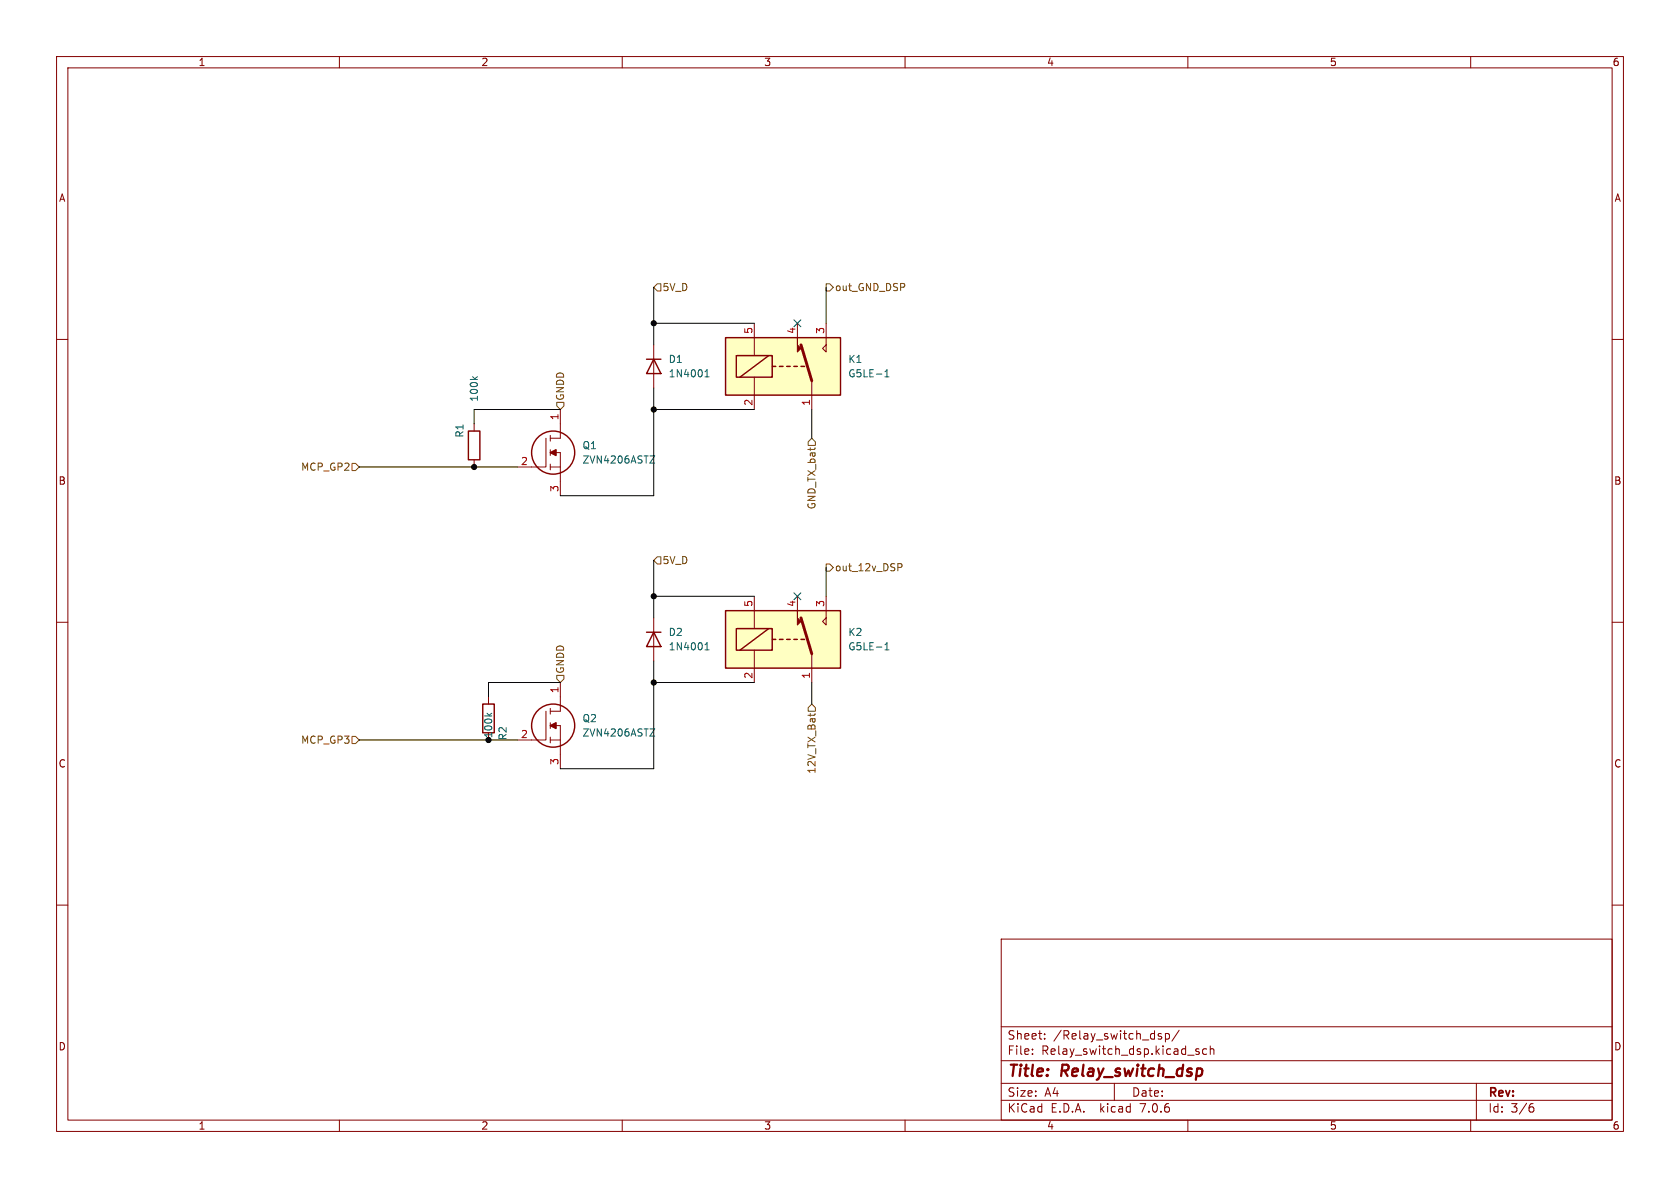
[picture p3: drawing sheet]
<svg xmlns="http://www.w3.org/2000/svg" width="297mm" height="210mm" viewBox="0 0 297 210" stroke-linecap="round" stroke-linejoin="round" font-family="sans-serif">
<g fill="none" stroke="#840000" stroke-width=".18">
<path d="M10 10h277v190h-277zM12 12h273v186h-273zM60 10v2M110 10v2M160 10v2M210 10v2M260 10v2M10 60h2M133.3 57.2v5.7M141 57.2v2.5M146 57.2v5l-.6-.6 .6-.6M285 60h2"/>
<path d="M83.8 74.9v1.3M96.5 77.5v5.1h-5.1M97.3 77v1M97.3 79.5v1M99.1 72.4v5.1h-1.8M115.6 61v7.6M133.3 66.7v5.7M143.5 67.3v5.1M83.8 81.3v1.3M97.3 82v1.1M97.3 82.6h1.8M97.3 80h1.8v7.6"/>
<path d="M10 110h2M115.6 109.2v7.6M133.3 105.4v5.7M133.3 114.9v5.8M141 105.4v2.6M143.5 115.6v5.1M146 105.4v5.1l-.6-.6 .6-.7M285 110h2M86.4 123.2v1.3M96.5 125.7v5.1h-5.1M97.3 125.2v1M97.3 127.8v1"/>
<path d="M97.3 130.3v1M97.3 128.3h1.8v7.6M97.3 130.8h1.8M99.1 120.7v5h-1.8M10 160h2M285 160h2M177 166h108v32h-108zM60 198v2M110 198v2M160 198v2M177 194.5h108M177 191.5h108"/>
<path d="M177 187.5h108M177 181.5h108M182.5 186.3v.1M182.5 185.5v.1M184.7 183.6v.1M184.7 182.8v.1M197 191.5v3M205 182.7l.3 .1M205 183.2l.3 .1 .1 .2-.2 .2h-.3M206 182.8l.5-.1 .2 .3v.4l-.1 .2h-.6M206 182.7v1.5M208.5 182.1l-1.3 2"/>
<path d="M210 198v2M212 185.5l-.4-.1-.2 .2 .1 .2 .5 .2v.3h-.6M213.3 185.5l-.4-.1-.3 .3v.4l.1 .2h.6M214 185.5l.2-.1 .3 .1 .1 .9M214 184.9v1.5M260 198v2M261 191.5v6.5M270.6 195.7h.3l.3 .3-.1 .5-.5 .1M271 195.1l-.4 .1"/>
</g>
<g fill="none" stroke="#840000" stroke-width=".25">
<path d="M128.3 59.7h20.3v10.2h-20.3zM82.8 76.2h2v5.1h-2zM114.3 63.5h2.5M115.6 63.5l1.2 2.5h-2.5zM130.2 62.9h6.3v3.8h-6.3zM135.9 62.9l-5.1 3.8M136.5 64.8h.7M137.8 64.8h.6M139.1 64.8h.6M140.3 64.8h.7M141.6 64.8h.6M114.3 111.8h2.5"/>
<path d="M115.6 111.8l1.2 2.5h-2.5zM128.3 108h20.3v10.1h-20.3zM130.2 111.1h6.3v3.8h-6.3zM135.9 111.1l-5.1 3.8M136.5 113h.7M137.8 113h.6M139.1 113h.6M140.3 113h.7M141.6 113h.6M85.3 124.5h2.1v5h-2.1z"/>
<circle cx="97.8" cy="80" r="3.8"/>
<circle cx="97.8" cy="128.3" r="3.8"/>
</g>
<g fill="none" stroke="#006464" stroke-width=".18">
<path d="M83.6 66.6l.4 .5M84.4 66.6l-.5 .4M124.6 66.6h.8M124.6 65.7l.4-.4v1.3M156.4 66.6h.8M156.4 65.7l.4-.4v1.3M114.9 80.6h.8l-.8 1.3h.8M124.6 114l.4-.4v1.3M124.6 114.9h.8M156.4 114.9h.8M156.4 114l.4-.4v1.3M86.1 126.1l.5 .5"/>
<path d="M86.9 126.1l-.4 .3M114.9 128.8h.8l-.8 1.3h.8"/>
</g>
<g fill="#840000" stroke="#840000" stroke-width=".25">
<path d="M97.3 80l1-.5v1z"/>
<path d="M97.3 128.3l1-.5v1z"/>
</g>
<g fill="#ffffc2" stroke="#ffffc2" stroke-width=".18">
<path d="M128.3 108h20.3v10.1h-20.3z"/>
<path d="M128.3 59.7h20.3v10.2h-20.3z"/>
</g>
<path d="M141.6 61l1.9 6.3M141.6 109.2l1.9 6.4" fill="none" stroke="#840000" stroke-width=".51"/>
<g fill="#840000" stroke="#840000" stroke-width=".18">
<path d="M141 108v1.2l.6 .7-.6 .6z"/>
<path d="M141 59.7v1.3l.6 .6-.6 .6z"/>
</g>
<g fill="none" stroke="#725600" stroke-width=".18">
<path d="M116.2 50.2h.6v1.2h-.6l-.6-.6zM146 50.2h.7l.6 .6-.6 .6h-.7zM98.4 71.1h1.3v.7l-.6 .6-.7-.6zM143.5 77.5l.6 .6v.6h-1.2v-.6zM62.2 81.9h.7l.6 .7-.6 .6h-.7zM116.2 98.4h.6v1.3h-.6l-.6-.6zM146 99.7h.7l.6 .6-.6 .7h-.7zM158.7 99.6h.5l.3 .3-.2 .3-.6 .1M98.4 119.4h1.3v.6l-.6 .7-.7-.7zM62.2 130.2h.7l.6 .6-.6 .6h-.7zM143.2 126.1v.5M143.5 124.5l.6 .6v.6h-1.2v-.6z"/>
<path d="M144.1 126.1l-.1 .3"/>
</g>
<g fill="none" stroke="#000" stroke-width=".18">
<path d="M115.6 50.8v10.2M115.6 57.2h17.7M146 50.8v6.4M99.1 72.4h-15.3v2.5M115.6 68.6v19h-16.5M115.6 72.4h17.7M143.5 72.4v5.1M63.5 82.6h27.9M115.6 99.1v10.1M115.6 116.8v19.1h-16.5M115.6 105.4h17.7M146 100.3v5.1"/>
<path d="M63.5 130.8h27.9M99.1 120.7h-12.7v2.5M115.6 120.7h17.7M143.5 120.7v3.8"/>
</g>
<path d="M140.4 56.5l1.2 1.3M141.6 56.5l-1.2 1.3M140.4 104.8l1.2 1.2M141.6 104.8l-1.2 1.2" fill="none" stroke="#000084" stroke-width=".18"/>
<g fill="#000" stroke="#000" stroke-width=".18">
<circle cx="115.6" cy="57.2" r=".46"/>
<circle cx="115.6" cy="72.4" r=".46"/>
<circle cx="83.8" cy="82.6" r=".46"/>
<circle cx="115.6" cy="105.4" r=".46"/>
<circle cx="86.4" cy="130.8" r=".46"/>
<circle cx="115.6" cy="120.7" r=".46"/>
</g>
<g font-size="2.8" fill="#840000">
<text x="178" y="190.9">Title:</text>
<text x="187.7" y="190.9">Relay_switch_dsp</text>
</g>
<g font-size="2.1" fill="#840000">
<text x="178" y="184">Sheet:</text>
<text x="186.2" y="184">/Relay_switch_dsp/</text>
<text x="178" y="186.7">File:</text>
<text x="184.1" y="186.7">Relay_switch_dsp.kicad_sch</text>
<text x="178" y="196.9">KiCad</text>
<text x="178" y="194.1">Size:</text>
<text x="184.7" y="194.1">A4</text>
<text x="185.7" y="196.9">E.D.A.</text>
<text x="194.6" y="196.9">kicad</text>
<text x="200" y="194.1">Date:</text>
<text x="201.8" y="196.9">7.0.6</text>
<text x="263" y="194.3">Rev:</text>
<text x="263" y="196.9">Id:</text>
<text x="267.1" y="196.9">3/6</text>
</g>
<g font-size="1.8" fill="#840000">
<text x="35" y="11.9">1</text>
<text x="85" y="11.9">2</text>
<text x="135" y="11.9">3</text>
<text x="185" y="11.9">4</text>
<text x="235" y="11.9">5</text>
<text x="285" y="11.9">6</text>
<text x="10.3" y="35.9">A</text>
<text x="285.3" y="35.9">A</text>
<text x="10.3" y="85.9">B</text>
<text x="285.3" y="85.9">B</text>
<text x="10.3" y="135.9">C</text>
<text x="285.3" y="135.9">C</text>
<text x="10.3" y="185.9">D</text>
<text x="285.3" y="185.9">D</text>
<text x="35" y="199.9">1</text>
<text x="85" y="199.9">2</text>
<text x="135" y="199.9">3</text>
<text x="185" y="199.9">4</text>
<text x="235" y="199.9">5</text>
<text x="285" y="199.9">6</text>
</g>
<g font-size="1.8" fill="#725600">
<text x="117" y="51.7">5V_D</text>
<text x="147.5" y="51.7">out_GND_DSP</text>
<text x="99.9" y="70.9" transform="rotate(-90 99.9 70.9)">GNDD</text>
<text x="53.1" y="83.4">MCP_GP2</text>
<text x="144.4" y="90.1" transform="rotate(-90 144.4 90.1)">GND_TX_bat</text>
<text x="117" y="99.9">5V_D</text>
<text x="147.5" y="101.2">out_12v_DSP</text>
<text x="99.9" y="119.2" transform="rotate(-90 99.9 119.2)">GNDD</text>
<text x="53.1" y="131.7">MCP_GP3</text>
<text x="144.4" y="136.9" transform="rotate(-90 144.4 136.9)">12V_TX_Bat</text>
</g>
<g font-size="1.8" fill="#a90000">
<text x="133.1" y="59.1" transform="rotate(-90 133.1 59.1)">5</text>
<text x="140.7" y="59.1" transform="rotate(-90 140.7 59.1)">4</text>
<text x="145.8" y="59.1" transform="rotate(-90 145.8 59.1)">3</text>
<text x="133.1" y="71.8" transform="rotate(-90 133.1 71.8)">2</text>
<text x="143.3" y="71.8" transform="rotate(-90 143.3 71.8)">1</text>
<text x="98.8" y="74.4" transform="rotate(-90 98.8 74.4)">1</text>
<text x="92" y="82.3">2</text>
<text x="98.8" y="87.1" transform="rotate(-90 98.8 87.1)">3</text>
<text x="133.1" y="107.4" transform="rotate(-90 133.1 107.4)">5</text>
<text x="140.7" y="107.4" transform="rotate(-90 140.7 107.4)">4</text>
<text x="145.8" y="107.4" transform="rotate(-90 145.8 107.4)">3</text>
<text x="98.8" y="122.6" transform="rotate(-90 98.8 122.6)">1</text>
<text x="133.1" y="120.1" transform="rotate(-90 133.1 120.1)">2</text>
<text x="143.3" y="120.1" transform="rotate(-90 143.3 120.1)">1</text>
<text x="92" y="130.6">2</text>
<text x="98.8" y="135.3" transform="rotate(-90 98.8 135.3)">3</text>
</g>
<g font-size="1.8" fill="#006464">
<text x="118.1" y="64.4">D1</text>
<text x="149.9" y="64.4">K1</text>
<text x="84.7" y="71.1" transform="rotate(-90 84.7 71.1)">100k</text>
<text x="118.1" y="66.9">1N4001</text>
<text x="149.9" y="66.9">G5LE-1</text>
<text x="82.1" y="77.5" transform="rotate(-90 82.1 77.5)">R1</text>
<text x="102.9" y="79.6">Q1</text>
<text x="102.9" y="82.1">ZVN4206ASTZ</text>
<text x="118.1" y="112.6">D2</text>
<text x="149.9" y="112.6">K2</text>
<text x="118.1" y="115.2">1N4001</text>
<text x="149.9" y="115.2">G5LE-1</text>
<text x="87.2" y="130.6" transform="rotate(-90 87.2 130.6)">100k</text>
<text x="89.8" y="131" transform="rotate(-90 89.8 131)">R2</text>
<text x="102.9" y="127.9">Q2</text>
<text x="102.9" y="130.4">ZVN4206ASTZ</text>
</g>
</svg>
